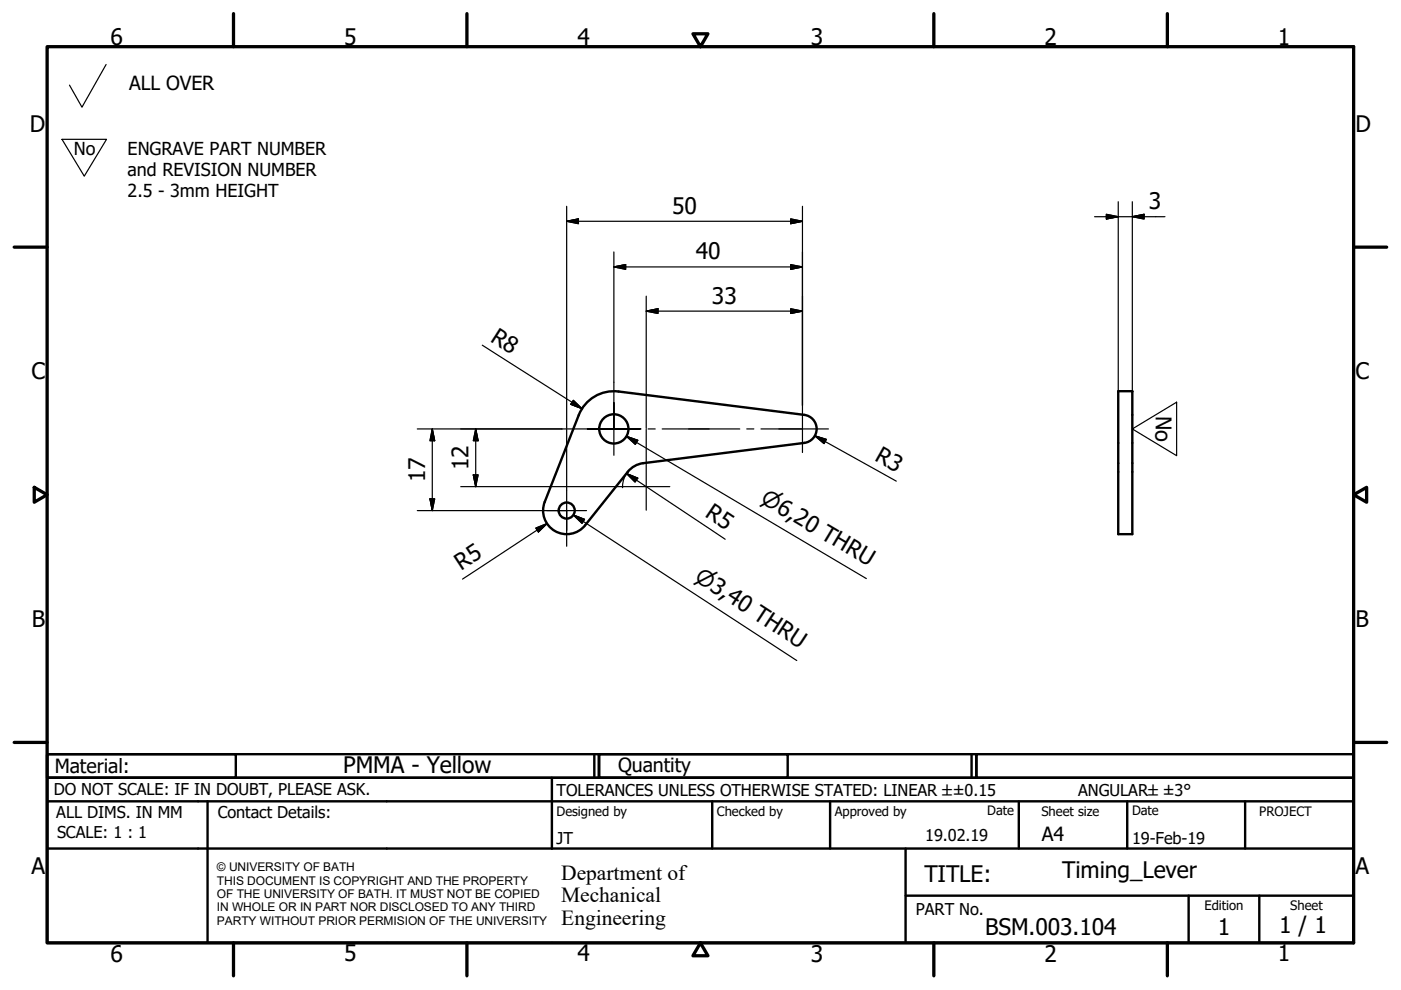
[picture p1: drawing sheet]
<svg xmlns="http://www.w3.org/2000/svg" width="297mm" height="210mm" viewBox="0 0 297 210" stroke-linecap="round" stroke-linejoin="round" font-family="sans-serif">
<!-- layer: Visible (ISO) -->
<g fill="none" stroke="#000" stroke-width=".51">
<path d="M237.1 82.9h3v30.4h-3zM133.1 100a5 5 0 0 1 3.3-1.8l34.1-4.3a3 3 0 0 0 2.6-3 3 3 0 0 0-2.6-2.9l-39.4-5a8 8 0 0 0-8.4 5l-7.2 18.4a5 5 0 0 0 2.2 6.2 5 5 0 0 0 6.4-1.2l9-11.4"/>
<circle cx="130.1" cy="90.9" r="3.1"/>
<circle cx="120.2" cy="108.2" r="1.7"/>
</g>
<!-- layer: Border (ISO) -->
<g fill="none" stroke="#000" stroke-width=".7">
<path d="M10 9.9h277v190h-277zM49.5 2.9v7M99 2.9v7M146.9 7.2h3.2l-1.6 2.7zM198 2.9v7M247.5 2.9v7M3 52.4h7M287 52.4h7M7.3 103.3l2.7 1.6-2.7 1.6zM287 104.9l2.8-1.6v3.2zM3 157.4h7M287 157.4h7"/>
<path d="M49.5 199.9v7M99 199.9v7M148.5 199.9l1.6 2.7h-3.2zM198 199.9v7M247.5 199.9v7"/>
</g>
<!-- layer: Title (ISO) -->
<g fill="none" stroke="#000" stroke-width=".51">
<path d="M10 159.9h40v5h-40zM10 159.9h117v5h-117zM126 159.9v5M127 159.9h40v5h-40zM127 159.9h80v5h-80zM206 159.9v5M207 159.9h80v5h-80zM10 169.9v-5h277v5M10 169.9h277v30h-277zM10 179.9h277M44 169.9v30M117 164.9v15"/>
<path d="M151 169.9v10M176 169.9v10M192 179.9v20M216 169.9v10M239 169.9v10M264 169.9v10M192 189.9h95M252 189.9v10M267 189.9v10"/>
</g>
<!-- layer: Sketch Geometry (ISO) -->
<path d="M22.5 13.7l-5.1 9-2.7-4.7M13.1 29.5h9.5l-4.7 7.9zM240.1 90.9l9.4-5.6v11.3z" fill="none" stroke="#000" stroke-width=".25"/>
<path d="M230.7 90.9v.1" fill="none" stroke="#fff" stroke-width=".21"/>
<!-- layer: Center Mark (ISO) -->
<g fill="none" stroke="#000" stroke-width=".25">
<path d="M119.1 90.9h11.1h-5.7M130.2 81v9.9v-5.6M130.2 90.9v5.6M135.7 90.9h-5.5h5.7M137 98.2v10M137.4 90.9h1.5M140.4 90.9h16.4M158.3 90.9h1.5M161.3 90.9h8.8M165.1 90.9h10.5M170.1 85.9v10M116 108.3h8.4"/>
<path d="M120.1 104.1v4.2h-7.1M120.1 112.5v-4.2v7.5M132 103.2h10"/>
</g>
<!-- layer: Symbol (ISO) -->
<path d="M132.8 92.5l2.4 .9-.5 .8zM132.8 92.5l50.9 30.2M121.6 109.2l2.3 .9-.5 .9zM121.6 109.2l47.3 30.9" fill="none" stroke="#000" stroke-width=".25"/>
<path d="M132.8 92.5l2.4 .9zM132.8 92.5l2.4 .9-.5 .8zM121.6 109.2l2.3 .9zM121.6 109.2l2.3 .9-.5 .9z" fill="#000" stroke="#000" stroke-width=".25"/>
<!-- layer: Dimension (ISO) -->
<g fill="none" stroke="#000" stroke-width=".25">
<path d="M120.1 46.9l2.5-.5v1zM120.1 46.9h50M120.1 43.7v47.1M130.2 56.6l2.5-.5v1zM130.2 56.6h39.9M130.2 53.4v27.6M167.6 56.1l2.5 .5-2.5 .5zM167.6 46.4l2.5 .5-2.5 .5zM170.1 43.7v42.2M232.1 45.9h14.9M234.6 45.4l2.5 .5-2.5 .5zM237.1 42.8v40.2"/>
<path d="M240.1 45.9l2.5-.5v1zM240.1 42.8v40.2M102.3 73.2l21.1 13.4M137 66l2.5-.5v1zM137 66h33.1M137 62.8v28M167.6 65.5l2.5 .5-2.5 .5zM88.5 90.9h30.6M91.7 90.9l.5 2.5h-1zM91.7 90.9v17.4M100.9 90.9l.5 2.5h-1zM100.9 90.9v12.3"/>
<path d="M120.1 91v13.1M121.6 84.9l1.8 1.7-2.4-.9zM137 91v7.2M172.8 92.4l2.4 .8-.5 .9zM172.8 92.4l17.2 9.6M88.5 108.3h24.5M91.2 105.8h1l-.5 2.5zM97.7 103.2h34.3M100.4 100.7h1l-.5 2.5zM113.6 112l2.4-1-1.8 1.8zM116 111l-17.9 11.8M132 103.3v.1"/>
<path d="M132.8 100.4l2.4 1-.6 .8zM132.8 100.4l21 13.9M133.1 100l-.8 1.5-.3 1.6"/>
</g>
<g fill="#000" stroke="#000" stroke-width=".25">
<path d="M120.1 46.9l2.5-.5zM120.1 46.9l2.5-.5v1zM130.2 56.6l2.5-.5zM130.2 56.6l2.5-.5v1zM167.6 57.1l2.5-.5zM167.6 56.1l2.5 .5-2.5 .5zM167.6 47.4l2.5-.5zM167.6 46.4l2.5 .5-2.5 .5zM234.6 46.4l2.5-.5zM234.6 45.4l2.5 .5-2.5 .5zM240.1 45.9l2.5-.5zM240.1 45.9l2.5-.5v1z"/>
<path d="M137 66l2.5-.5zM137 66l2.5-.5v1zM167.6 66.5l2.5-.5zM167.6 65.5l2.5 .5-2.5 .5zM91.7 90.9l.5 2.5zM91.7 90.9l.5 2.5h-1zM100.9 90.9l.5 2.5zM100.9 90.9l.5 2.5h-1zM121 85.7l2.4 .9zM121.6 84.9l1.8 1.7-2.4-.9zM172.8 92.4l2.4 .8zM172.8 92.4l2.4 .8-.5 .9z"/>
<path d="M91.2 105.8l.5 2.5zM91.2 105.8h1l-.5 2.5zM100.4 100.7l.5 2.5zM100.4 100.7h1l-.5 2.5zM114.2 112.8l1.8-1.8zM113.6 112l2.4-1-1.8 1.8zM132.8 100.4l2.4 1zM132.8 100.4l2.4 1-.6 .8z"/>
</g>
<g font-size="4.8">
<text x="23.4" y="9.5">6</text>
<text x="72.9" y="9.5">5</text>
<text x="122.4" y="9.5">4</text>
<text x="171.9" y="9.5">3</text>
<text x="221.4" y="9.5">2</text>
<text x="270.9" y="9.5">1</text>
<text x="6.3" y="27.9">D</text>
<text x="287.4" y="27.9">D</text>
<text x="142.5" y="45.3">50</text>
<text x="243.6" y="44.3">3</text>
<text x="147.5" y="55">40</text>
<text x="150.9" y="64.4">33</text>
<text x="103.8" y="72.3" transform="rotate(32 103.8 72.3)">R8</text>
<text x="6.7" y="80.4">C</text>
<text x="287.4" y="80.4">C</text>
<text x="99.3" y="99.7" transform="rotate(-90 99.3 99.7)">12</text>
<text x="185.3" y="97.5" transform="rotate(29 185.3 97.5)">R3</text>
<text x="90.1" y="102.2" transform="rotate(-90 90.1 102.2)">17</text>
<text x="149.3" y="109.5" transform="rotate(34 149.3 109.5)">R5</text>
<text x="97.8" y="121" transform="rotate(-33 97.8 121)">R5</text>
<text x="6.8" y="132.9">B</text>
<text x="287.4" y="132.9">B</text>
<text x="72.8" y="164">PMMA - Yellow</text>
<text x="6.7" y="185.4">A</text>
<text x="287.4" y="185.4">A</text>
<text x="196" y="187">TITLE:</text>
<text x="225.2" y="186.2">Timing_Lever</text>
<text x="271.2" y="197.9">1 / 1</text>
<text x="23.4" y="203.9">6</text>
<text x="72.9" y="203.8">5</text>
<text x="122.4" y="203.8">4</text>
<text x="171.9" y="203.9">3</text>
<text x="208.9" y="198.2">BSM.003.104</text>
<text x="221.4" y="203.9">2</text>
<text x="258.2" y="198.2">1</text>
<text x="270.9" y="203.8">1</text>
</g>
<g font-size="4.6">
<text x="245" y="88.2" transform="rotate(90 245 88.2)">No</text>
<text x="161.1" y="106.5" transform="rotate(31 161.1 106.5)">⌀6,20 THRU</text>
<text x="147" y="122.9" transform="rotate(33 147 122.9)">⌀3,40 THRU</text>
<text x="119" y="186.5">Department of</text>
<text x="119" y="191.3">Mechanical</text>
<text x="119" y="196">Engineering</text>
</g>
<g font-size="4.1">
<text x="27.4" y="19.1">ALL OVER</text>
<text x="11.6" y="163.9">Material:</text>
<text x="131" y="163.7">Quantity</text>
<text x="220.9" y="178.4">A4</text>
</g>
<g font-size="3.8">
<text x="15.7" y="32.9">No</text>
<text x="27.1" y="32.8">ENGRAVE PART NUMBER</text>
<text x="27.1" y="37.3">and REVISION NUMBER</text>
<text x="27.1" y="41.8">2.5 - 3mm HEIGHT</text>
</g>
<g font-size="3.5">
<text x="11.4" y="168.5">DO NOT SCALE: IF IN DOUBT, PLEASE ASK.</text>
<text x="11.9" y="173.5">ALL DIMS. IN MM</text>
<text x="46.2" y="173.5">Contact Details:</text>
<text x="118" y="168.8">TOLERANCES UNLESS OTHERWISE STATED: LINEAR ±±0.15</text>
<text x="228.6" y="168.8">ANGULAR±±3°</text>
<text x="12.1" y="177.6">SCALE: 1 : 1</text>
<text x="118" y="178.9">JT</text>
<text x="196.2" y="178.3">19.02.19</text>
<text x="240" y="178.9">19-Feb-19</text>
<text x="194.2" y="194.1">PART No.</text>
</g>
<g font-size="2.8">
<text x="118" y="173">Designed by</text>
<text x="152" y="173">Checked by</text>
<text x="177" y="173">Approved by</text>
<text x="209.3" y="172.9">Date</text>
<text x="220.8" y="173">Sheet size</text>
<text x="240" y="172.9">Date</text>
<text x="267" y="172.9">PROJECT</text>
<text x="255.4" y="193">Edition</text>
<text x="273.6" y="193">Sheet</text>
</g>
<g font-size="2.5">
<text x="46" y="184.7">© UNIVERSITY OF BATH</text>
<text x="46" y="187.6">THIS DOCUMENT IS COPYRIGHT AND THE PROPERTY</text>
<text x="46" y="190.4">OF THE UNIVERSITY OF BATH. IT MUST NOT BE COPIED</text>
<text x="46" y="193.2">IN WHOLE OR IN PART NOR DISCLOSED TO ANY THIRD</text>
<text x="46" y="196.1">PARTY WITHOUT PRIOR PERMISION OF THE UNIVERSITY</text>
</g>
</svg>
